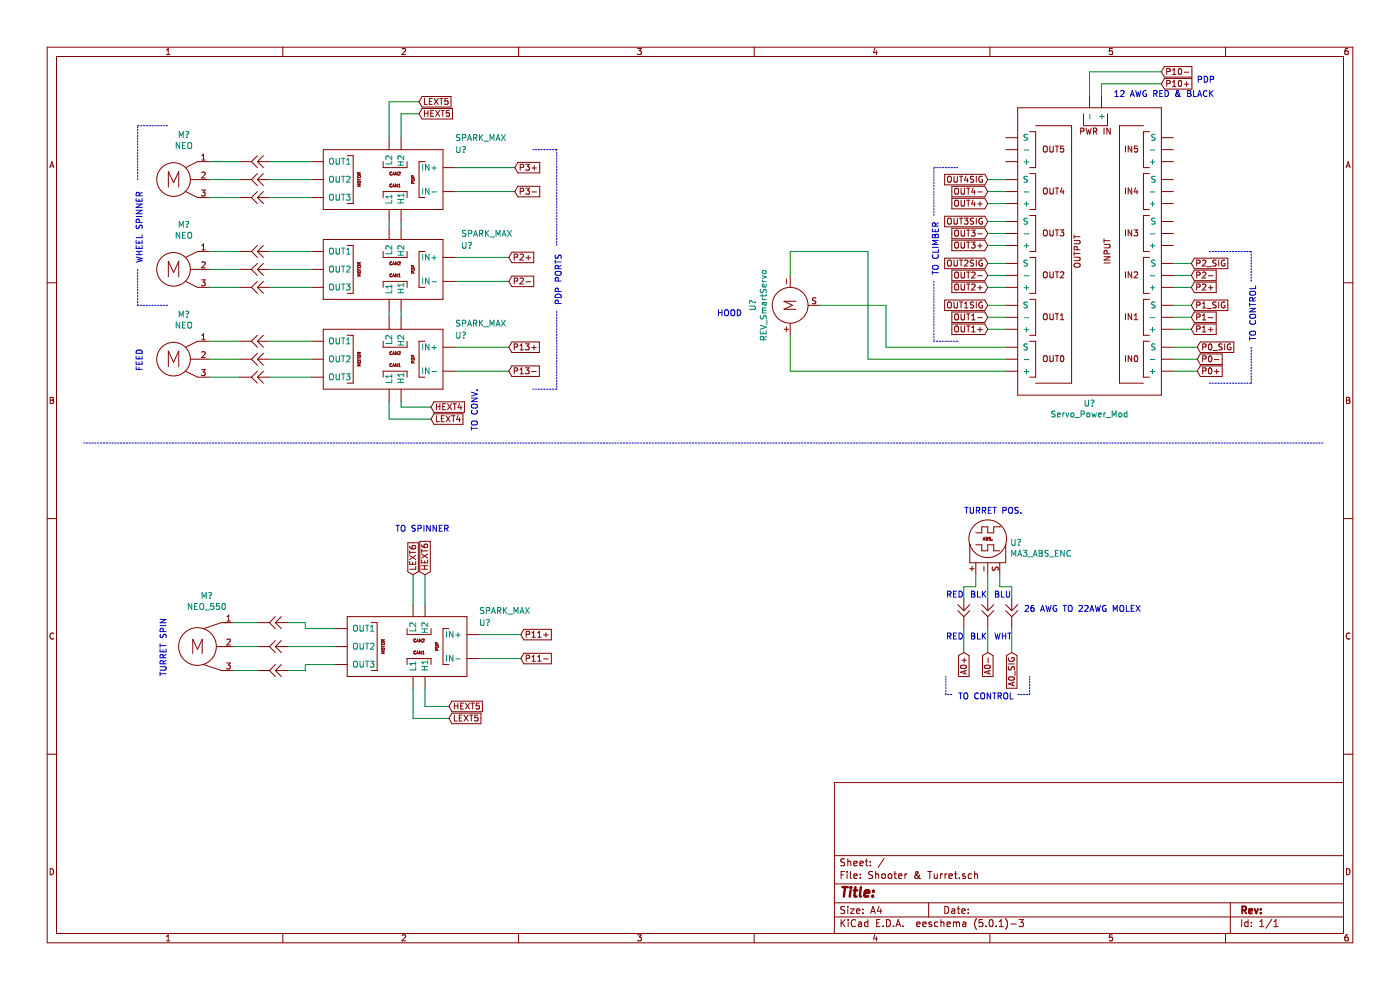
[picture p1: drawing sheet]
EESchema Schematic File Version 4
LIBS:Shooter & Turret-cache
EELAYER 26 0
EELAYER END
$Descr A4 11693 8268
encoding utf-8
Sheet 1 1
Title ""
Date ""
Rev ""
Comp ""
Comment1 ""
Comment2 ""
Comment3 ""
Comment4 ""
$EndDescr
$Comp
L Robot_Parts:NEO M?
U 1 1
P 1450 1500
F 0 "M?" H 1536 1875 50  0000 C CNN
F 1 "NEO" H 1536 1784 50  0000 C CNN
F 2 "" H 1450 1750 50  0001 C CNN
F 3 "" H 1450 1750 50  0001 C CNN
	1    1450 1500
	1    0    0    -1  
$EndComp
$Comp
L Robot_Parts:NEO M?
U 1 1
P 1450 2250
F 0 "M?" H 1536 2625 50  0000 C CNN
F 1 "NEO" H 1536 2534 50  0000 C CNN
F 2 "" H 1450 2500 50  0001 C CNN
F 3 "" H 1450 2500 50  0001 C CNN
	1    1450 2250
	1    0    0    -1  
$EndComp
$Comp
L Robot_Parts:NEO M?
U 1 1
P 1450 3000
F 0 "M?" H 1536 3375 50  0000 C CNN
F 1 "NEO" H 1536 3284 50  0000 C CNN
F 2 "" H 1450 3250 50  0001 C CNN
F 3 "" H 1450 3250 50  0001 C CNN
	1    1450 3000
	1    0    0    -1  
$EndComp
$Comp
L Robot_Parts:NEO_550 M?
U 1 1
P 1650 5400
F 0 "M?" H 1727 5825 50  0000 C CNN
F 1 "NEO_550" H 1727 5734 50  0000 C CNN
F 2 "" H 1650 5650 50  0001 C CNN
F 3 "" H 1650 5650 50  0001 C CNN
	1    1650 5400
	1    0    0    -1  
$EndComp
$Comp
L Robot_Parts:MA3_ABS_ENC U?
U 1 1
P 8250 4500
F 0 "U?" H 8436 4469 50  0000 L CNN
F 1 "MA3_ABS_ENC" H 8436 4378 50  0000 L CNN
F 2 "" H 8250 4750 50  0001 C CNN
F 3 "" H 8250 4750 50  0001 C CNN
	1    8250 4500
	1    0    0    -1  
$EndComp
$Comp
L Robot_Parts:Servo_Power_Mod U?
U 1 1
P 9150 2150
F 0 "U?" H 9200 3372 50  0000 C CNN
F 1 "Servo_Power_Mod" H 9200 3463 50  0000 C CNN
F 2 "" H 9150 3400 50  0001 C CNN
F 3 "" H 9150 3400 50  0001 C CNN
	1    9150 2150
	-1   0    0    1   
$EndComp
Text Notes 1200 2200 1    50   ~ 0
WHEEL SPINNER\n
Wire Notes Line
	1400 2550 1150 2550
Wire Notes Line
	1150 2550 1150 2250
Wire Notes Line
	1150 1500 1150 1050
Wire Notes Line
	1150 1050 1400 1050
Text Notes 1200 3100 1    50   ~ 0
FEED\n
Text Notes 1400 5650 1    50   ~ 0
TURRET SPIN\n
Text Notes 8050 4300 0    50   ~ 0
TURRET POS.\n
Text Notes 6200 2650 2    50   ~ 0
HOOD\n
Wire Notes Line
	11050 3700 700  3700
$Comp
L Robot_Parts:SPARK_MAX U?
U 1 1
P 3200 1500
F 0 "U?" H 3800 1750 50  0000 L CNN
F 1 "SPARK_MAX" H 3800 1850 50  0000 L CNN
F 2 "" H 2900 1850 50  0001 C CNN
F 3 "" H 2900 1850 50  0001 C CNN
	1    3200 1500
	1    0    0    -1  
$EndComp
$Comp
L Robot_Parts:SPARK_MAX U?
U 1 1
P 3200 2250
F 0 "U?" H 3850 2450 50  0000 L CNN
F 1 "SPARK_MAX" H 3850 2550 50  0000 L CNN
F 2 "" H 2900 2600 50  0001 C CNN
F 3 "" H 2900 2600 50  0001 C CNN
	1    3200 2250
	1    0    0    -1  
$EndComp
$Comp
L Robot_Parts:SPARK_MAX U?
U 1 1
P 3200 3000
F 0 "U?" H 3800 3200 50  0000 L CNN
F 1 "SPARK_MAX" H 3800 3300 50  0000 L CNN
F 2 "" H 2900 3350 50  0001 C CNN
F 3 "" H 2900 3350 50  0001 C CNN
	1    3200 3000
	1    0    0    -1  
$EndComp
Wire Wire Line
	3250 2650 3250 2600
Wire Wire Line
	3350 2650 3350 2600
Wire Wire Line
	3250 1900 3250 1850
Wire Wire Line
	3350 1900 3350 1850
$Comp
L Robot_Parts:REV_SmartServo U?
U 1 1
P 6600 2550
F 0 "U?" H 6600 2865 50  0000 C CNN
F 1 "REV_SmartServo" H 6600 2774 50  0000 C CNN
F 2 "" H 6600 2850 50  0001 C CNN
F 3 "" H 6600 2850 50  0001 C CNN
	1    6600 2550
	0    -1   -1   0   
$EndComp
Wire Wire Line
	6600 3100 8400 3100
Wire Wire Line
	6600 2800 6600 3100
Wire Wire Line
	6600 2300 6600 2100
Wire Wire Line
	6600 2100 7250 2100
Wire Wire Line
	7250 2100 7250 3000
Wire Wire Line
	7250 3000 8400 3000
Wire Wire Line
	8400 2900 7400 2900
Wire Wire Line
	7400 2900 7400 2550
Wire Wire Line
	7400 2550 6850 2550
Wire Wire Line
	9100 800  9100 600 
Wire Wire Line
	9100 600  9700 600 
Wire Wire Line
	9200 800  9200 700 
Wire Wire Line
	9200 700  9700 700 
Text GLabel 9700 700  2    50   Input ~ 0
P10+
Text GLabel 9700 600  2    50   Input ~ 0
P10-
Text Notes 10150 700  2    50   ~ 0
PDP\n
Text Notes 9300 900  0    50   ~ 0
12 AWG RED & BLACK\n\n
Wire Wire Line
	3800 1400 4300 1400
Wire Wire Line
	3800 1600 4300 1600
Wire Wire Line
	3350 3350 3350 3400
Wire Wire Line
	3350 3400 3600 3400
Wire Wire Line
	3250 3350 3250 3500
Wire Wire Line
	3250 3500 3600 3500
Wire Wire Line
	3250 1150 3250 850 
Wire Wire Line
	3350 1150 3350 950 
Wire Wire Line
	3350 950  3500 950 
Wire Wire Line
	3250 850  3500 850 
$Comp
L Robot_Parts:SPARK_MAX U?
U 1 1
P 3400 5400
F 0 "U?" H 4000 5600 50  0000 L CNN
F 1 "SPARK_MAX" H 4000 5700 50  0000 L CNN
F 2 "" H 3100 5750 50  0001 C CNN
F 3 "" H 3100 5750 50  0001 C CNN
	1    3400 5400
	1    0    0    -1  
$EndComp
Wire Wire Line
	2400 5200 2550 5200
Wire Wire Line
	2550 5200 2550 5250
Wire Wire Line
	2550 5250 2800 5250
Wire Wire Line
	2400 5400 2800 5400
Wire Wire Line
	2550 5600 2550 5550
Wire Wire Line
	2550 5550 2800 5550
Wire Wire Line
	2400 5600 2550 5600
Wire Wire Line
	9800 3100 10000 3100
Wire Wire Line
	9800 3000 10000 3000
Wire Wire Line
	8150 4800 8150 4900
Wire Wire Line
	8350 4800 8350 4900
$Comp
L Robot_Parts:Extension U?
U 1 1
P 8050 5100
F 0 "U?" V 8029 5188 50  0001 L CNN
F 1 "Extension" V 8075 5188 50  0001 L CNN
F 2 "" H 8050 5300 50  0001 C CNN
F 3 "" H 8050 5300 50  0001 C CNN
	1    8050 5100
	0    1    1    0   
$EndComp
$Comp
L Robot_Parts:Extension U?
U 1 1
P 8250 5100
F 0 "U?" V 8275 5188 50  0001 L CNN
F 1 "Extension" V 8320 5188 50  0001 L CNN
F 2 "" H 8250 5300 50  0001 C CNN
F 3 "" H 8250 5300 50  0001 C CNN
	1    8250 5100
	0    1    1    0   
$EndComp
$Comp
L Robot_Parts:Extension U?
U 1 1
P 8450 5100
F 0 "U?" V 8475 5188 50  0001 L CNN
F 1 "Extension" V 8520 5188 50  0001 L CNN
F 2 "" H 8450 5300 50  0001 C CNN
F 3 "" H 8450 5300 50  0001 C CNN
	1    8450 5100
	0    1    1    0   
$EndComp
Wire Wire Line
	8250 4800 8250 5000
Wire Wire Line
	8150 4900 8050 4900
Wire Wire Line
	8050 4900 8050 5000
Wire Wire Line
	8350 4900 8450 4900
Wire Wire Line
	8450 4900 8450 5000
Wire Wire Line
	8050 5250 8050 5450
Wire Wire Line
	8250 5250 8250 5450
Wire Wire Line
	8450 5250 8450 5450
Text GLabel 8050 5450 3    50   Input ~ 0
A0+
Text GLabel 8250 5450 3    50   Input ~ 0
A0-
Text GLabel 8450 5450 3    50   Input ~ 0
A0_SIG
Text Notes 8000 5850 0    50   ~ 0
TO CONTROL\n
Text Notes 8550 5200 0    50   ~ 0
26 AWG TO 22AWG MOLEX\n\n
Text Notes 7900 5000 0    50   ~ 0
RED
Text Notes 8300 5000 0    50   ~ 0
BLU\n
Text Notes 8100 5000 0    50   ~ 0
BLK
Text Notes 7900 5350 0    50   ~ 0
RED
Text Notes 8100 5350 0    50   ~ 0
BLK
Text Notes 8300 5350 0    50   ~ 0
WHT
Wire Notes Line
	7950 5800 7900 5800
Wire Notes Line
	7900 5800 7900 5650
Wire Notes Line
	8500 5800 8600 5800
Wire Notes Line
	8600 5800 8600 5650
Wire Wire Line
	9800 2900 10000 2900
Text GLabel 10000 2900 2    50   Input ~ 0
P0_SIG
Text GLabel 10000 3100 2    50   Input ~ 0
P0+
Text GLabel 10000 3000 2    50   Input ~ 0
P0-
Text Notes 10500 2850 1    50   ~ 0
TO CONTROL
$Comp
L Robot_Parts:Extension U?
U 1 1
P 2150 3000
F 0 "U?" V 2129 3088 50  0001 L CNN
F 1 "Extension" V 2175 3088 50  0001 L CNN
F 2 "" H 2150 3200 50  0001 C CNN
F 3 "" H 2150 3200 50  0001 C CNN
	1    2150 3000
	-1   0    0    1   
$EndComp
$Comp
L Robot_Parts:Extension U?
U 1 1
P 2150 2850
F 0 "U?" V 2175 2938 50  0001 L CNN
F 1 "Extension" V 2220 2938 50  0001 L CNN
F 2 "" H 2150 3050 50  0001 C CNN
F 3 "" H 2150 3050 50  0001 C CNN
	1    2150 2850
	-1   0    0    1   
$EndComp
$Comp
L Robot_Parts:Extension U?
U 1 1
P 2150 3150
F 0 "U?" V 2175 3238 50  0001 L CNN
F 1 "Extension" V 2220 3238 50  0001 L CNN
F 2 "" H 2150 3350 50  0001 C CNN
F 3 "" H 2150 3350 50  0001 C CNN
	1    2150 3150
	-1   0    0    1   
$EndComp
Wire Wire Line
	1750 2850 2000 2850
Wire Wire Line
	1750 3000 2000 3000
Wire Wire Line
	1750 3150 2000 3150
Wire Wire Line
	2250 2850 2600 2850
Wire Wire Line
	2250 3000 2600 3000
Wire Wire Line
	2250 3150 2600 3150
$Comp
L Robot_Parts:Extension U?
U 1 1
P 2150 2250
F 0 "U?" V 2129 2338 50  0001 L CNN
F 1 "Extension" V 2175 2338 50  0001 L CNN
F 2 "" H 2150 2450 50  0001 C CNN
F 3 "" H 2150 2450 50  0001 C CNN
	1    2150 2250
	-1   0    0    1   
$EndComp
$Comp
L Robot_Parts:Extension U?
U 1 1
P 2150 2100
F 0 "U?" V 2175 2188 50  0001 L CNN
F 1 "Extension" V 2220 2188 50  0001 L CNN
F 2 "" H 2150 2300 50  0001 C CNN
F 3 "" H 2150 2300 50  0001 C CNN
	1    2150 2100
	-1   0    0    1   
$EndComp
$Comp
L Robot_Parts:Extension U?
U 1 1
P 2150 2400
F 0 "U?" V 2175 2488 50  0001 L CNN
F 1 "Extension" V 2220 2488 50  0001 L CNN
F 2 "" H 2150 2600 50  0001 C CNN
F 3 "" H 2150 2600 50  0001 C CNN
	1    2150 2400
	-1   0    0    1   
$EndComp
Wire Wire Line
	1750 2100 2000 2100
Wire Wire Line
	1750 2250 2000 2250
Wire Wire Line
	1750 2400 2000 2400
Wire Wire Line
	2250 2100 2600 2100
Wire Wire Line
	2250 2250 2600 2250
Wire Wire Line
	2250 2400 2600 2400
$Comp
L Robot_Parts:Extension U?
U 1 1
P 2150 1500
F 0 "U?" V 2129 1588 50  0001 L CNN
F 1 "Extension" V 2175 1588 50  0001 L CNN
F 2 "" H 2150 1700 50  0001 C CNN
F 3 "" H 2150 1700 50  0001 C CNN
	1    2150 1500
	-1   0    0    1   
$EndComp
$Comp
L Robot_Parts:Extension U?
U 1 1
P 2150 1350
F 0 "U?" V 2175 1438 50  0001 L CNN
F 1 "Extension" V 2220 1438 50  0001 L CNN
F 2 "" H 2150 1550 50  0001 C CNN
F 3 "" H 2150 1550 50  0001 C CNN
	1    2150 1350
	-1   0    0    1   
$EndComp
$Comp
L Robot_Parts:Extension U?
U 1 1
P 2150 1650
F 0 "U?" V 2175 1738 50  0001 L CNN
F 1 "Extension" V 2220 1738 50  0001 L CNN
F 2 "" H 2150 1850 50  0001 C CNN
F 3 "" H 2150 1850 50  0001 C CNN
	1    2150 1650
	-1   0    0    1   
$EndComp
Wire Wire Line
	1750 1350 2000 1350
Wire Wire Line
	1750 1500 2000 1500
Wire Wire Line
	1750 1650 2000 1650
Wire Wire Line
	2250 1350 2600 1350
Wire Wire Line
	2250 1500 2600 1500
Wire Wire Line
	2250 1650 2600 1650
$Comp
L Robot_Parts:Extension U?
U 1 1
P 2300 5400
F 0 "U?" V 2279 5488 50  0001 L CNN
F 1 "Extension" V 2325 5488 50  0001 L CNN
F 2 "" H 2300 5600 50  0001 C CNN
F 3 "" H 2300 5600 50  0001 C CNN
	1    2300 5400
	-1   0    0    1   
$EndComp
$Comp
L Robot_Parts:Extension U?
U 1 1
P 2300 5200
F 0 "U?" V 2325 5288 50  0001 L CNN
F 1 "Extension" V 2370 5288 50  0001 L CNN
F 2 "" H 2300 5400 50  0001 C CNN
F 3 "" H 2300 5400 50  0001 C CNN
	1    2300 5200
	-1   0    0    1   
$EndComp
$Comp
L Robot_Parts:Extension U?
U 1 1
P 2300 5600
F 0 "U?" V 2325 5688 50  0001 L CNN
F 1 "Extension" V 2370 5688 50  0001 L CNN
F 2 "" H 2300 5800 50  0001 C CNN
F 3 "" H 2300 5800 50  0001 C CNN
	1    2300 5600
	-1   0    0    1   
$EndComp
Wire Wire Line
	1950 5200 2150 5200
Wire Wire Line
	1950 5400 2150 5400
Wire Wire Line
	1950 5600 2150 5600
Wire Wire Line
	4000 5300 4350 5300
Wire Wire Line
	4000 5500 4350 5500
Wire Wire Line
	3800 2150 4250 2150
Wire Wire Line
	3800 2350 4250 2350
Wire Wire Line
	3800 2900 4250 2900
Wire Wire Line
	3800 3100 4250 3100
Text GLabel 4250 2150 2    50   Input ~ 0
P2+
Text GLabel 4250 2350 2    50   Input ~ 0
P2-
Text GLabel 4300 1400 2    50   Input ~ 0
P3+
Text GLabel 4300 1600 2    50   Input ~ 0
P3-
Text GLabel 4250 2900 2    50   Input ~ 0
P13+
Text GLabel 4250 3100 2    50   Input ~ 0
P13-
Text Notes 4700 2550 1    50   ~ 0
PDP PORTS
Wire Notes Line
	4650 2600 4650 3250
Wire Notes Line
	4650 3250 4450 3250
Wire Notes Line
	4650 2050 4650 1250
Wire Notes Line
	4650 1250 4450 1250
Text GLabel 4350 5300 2    50   Input ~ 0
P11+
Text GLabel 4350 5500 2    50   Input ~ 0
P11-
Text GLabel 3600 3400 2    50   Input ~ 0
HEXT4
Text GLabel 3600 3500 2    50   Input ~ 0
LEXT4
Text GLabel 3500 850  2    50   Input ~ 0
LEXT5
Text GLabel 3500 950  2    50   Input ~ 0
HEXT5
Wire Wire Line
	3550 5750 3550 5900
Wire Wire Line
	3550 5900 3750 5900
Wire Wire Line
	3450 5750 3450 6000
Wire Wire Line
	3450 6000 3750 6000
Text GLabel 3750 5900 2    50   Input ~ 0
HEXT5
Text GLabel 3750 6000 2    50   Input ~ 0
LEXT5
Text Notes 4000 3600 1    50   ~ 0
TO CONV.
Wire Wire Line
	3450 5050 3450 4800
Wire Wire Line
	3550 5050 3550 4800
Text GLabel 3550 4800 1    50   Input ~ 0
HEXT6
Text GLabel 3450 4800 1    50   Input ~ 0
LEXT6
Text Notes 3300 4450 0    50   ~ 0
TO SPINNER
Wire Wire Line
	8400 2550 8250 2550
Wire Wire Line
	8400 2650 8250 2650
Wire Wire Line
	8400 2750 8250 2750
Wire Wire Line
	8400 2400 8250 2400
Wire Wire Line
	8400 2300 8250 2300
Wire Wire Line
	8400 2200 8250 2200
Text GLabel 8250 2750 0    50   Input ~ 0
OUT1+
Text GLabel 8250 2650 0    50   Input ~ 0
OUT1-
Text GLabel 8250 2550 0    50   Input ~ 0
OUT1SIG
Text GLabel 8250 2400 0    50   Input ~ 0
OUT2+
Text GLabel 8250 2300 0    50   Input ~ 0
OUT2-
Text GLabel 8250 2200 0    50   Input ~ 0
OUT2SIG
Text Notes 7850 2300 1    50   ~ 0
TO CLIMBER\n
Wire Notes Line
	8000 2850 7800 2850
Wire Wire Line
	9800 2550 9950 2550
Wire Wire Line
	9800 2650 9950 2650
Wire Wire Line
	9800 2750 9950 2750
Wire Wire Line
	9800 2200 9950 2200
Wire Wire Line
	9800 2300 9950 2300
Wire Wire Line
	9800 2400 9950 2400
Text GLabel 9950 2750 2    50   Input ~ 0
P1+
Text GLabel 9950 2650 2    50   Input ~ 0
P1-
Text GLabel 9950 2550 2    50   Input ~ 0
P1_SIG
Text GLabel 9950 2400 2    50   Input ~ 0
P2+
Text GLabel 9950 2300 2    50   Input ~ 0
P2-
Text GLabel 9950 2200 2    50   Input ~ 0
P2_SIG
Wire Notes Line
	10100 3200 10450 3200
Wire Notes Line
	10450 3200 10450 2900
Wire Notes Line
	10450 2350 10450 2100
Wire Notes Line
	10100 2100 10450 2100
Wire Wire Line
	8400 2050 8250 2050
Wire Wire Line
	8400 1950 8250 1950
Wire Wire Line
	8400 1850 8250 1850
Wire Wire Line
	8400 1700 8250 1700
Wire Wire Line
	8400 1600 8250 1600
Wire Wire Line
	8400 1500 8250 1500
Text GLabel 8250 2050 0    50   Input ~ 0
OUT3+
Text GLabel 8250 1950 0    50   Input ~ 0
OUT3-
Text GLabel 8250 1850 0    50   Input ~ 0
OUT3SIG
Text GLabel 8250 1700 0    50   Input ~ 0
OUT4+
Text GLabel 8250 1600 0    50   Input ~ 0
OUT4-
Text GLabel 8250 1500 0    50   Input ~ 0
OUT4SIG
Wire Notes Line
	7800 2350 7800 2850
Wire Notes Line
	7800 1800 7800 1400
Wire Notes Line
	7800 1400 8000 1400
$EndSCHEMATC
